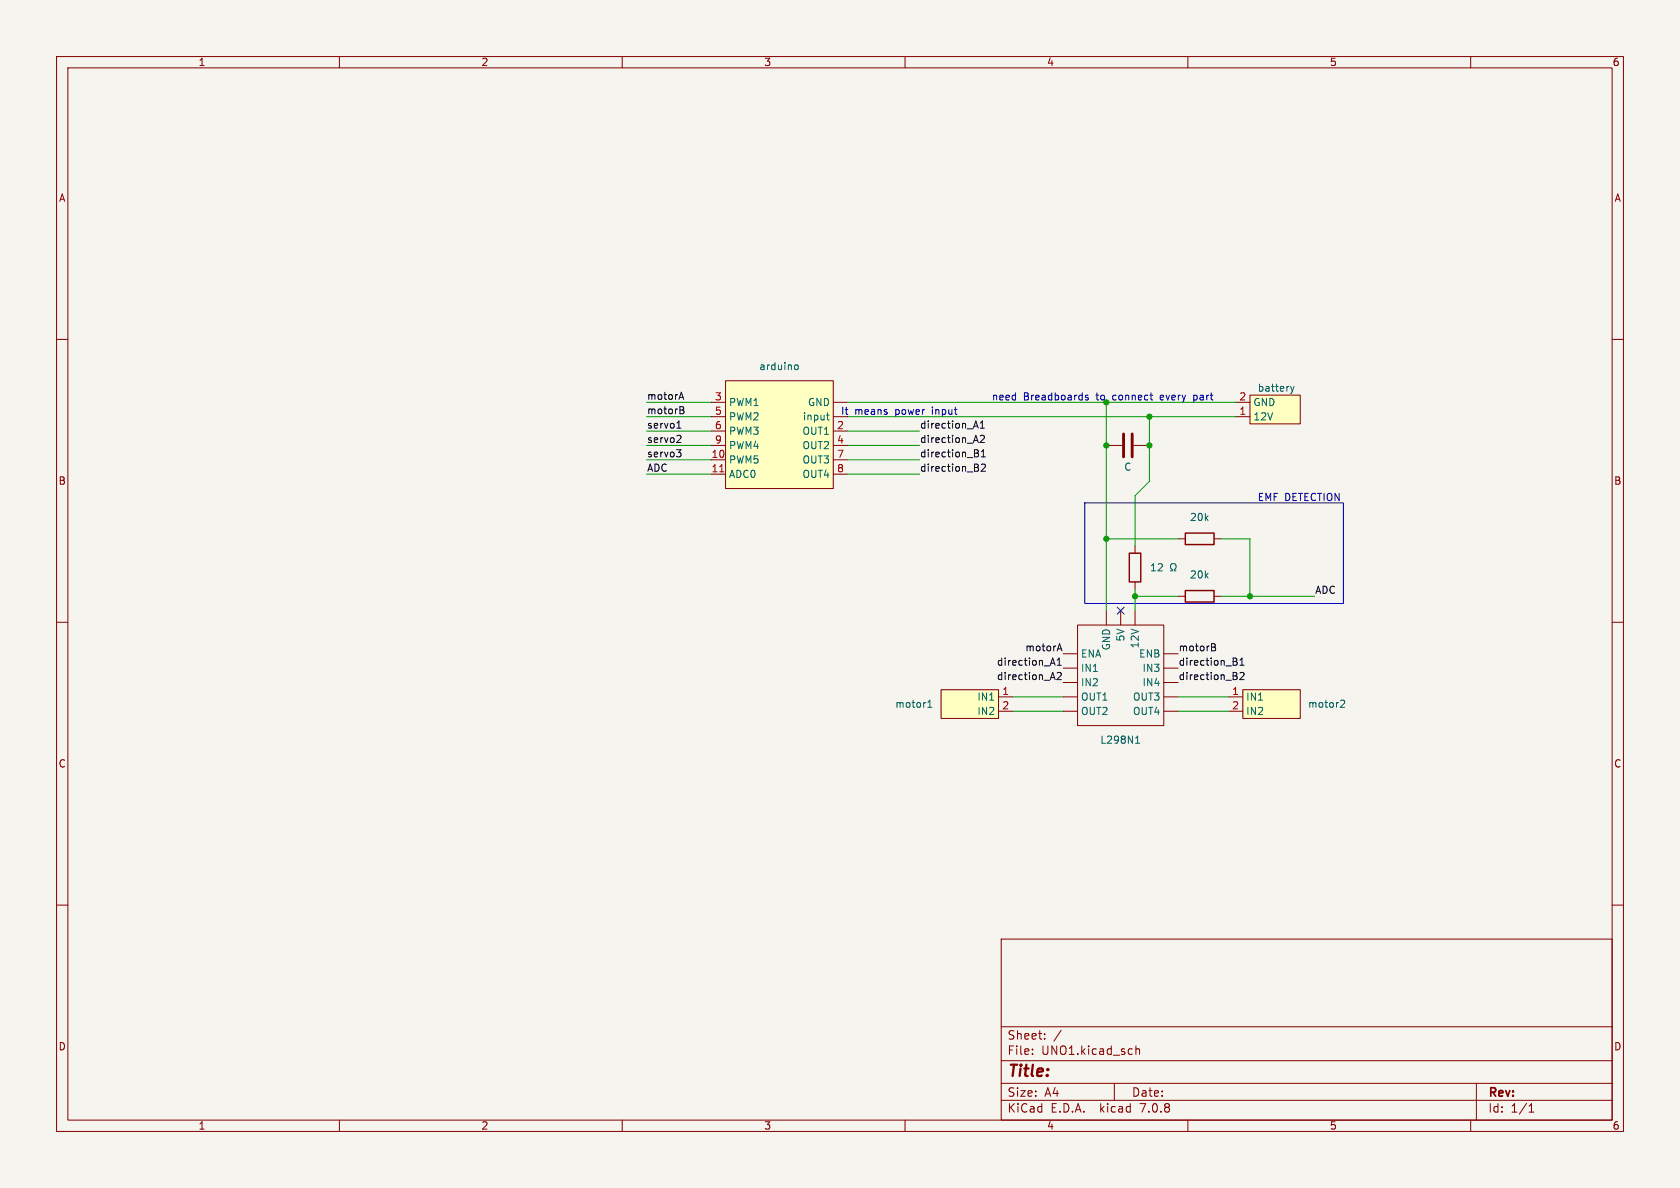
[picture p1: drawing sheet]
<svg xmlns="http://www.w3.org/2000/svg" width="297mm" height="210mm" viewBox="0 0 297 210" stroke-linecap="round" stroke-linejoin="round" font-family="sans-serif">
<path d="M0 0h297v210h-297z" fill="#f5f4ef" stroke="#f5f4ef" stroke-width=".18"/>
<g fill="none" stroke="#840000" stroke-width=".18">
<path d="M10 10h277v190h-277zM12 12h273v186h-273zM60 10v2M110 10v2M160 10v2M210 10v2M260 10v2M10 60h2M285 60h2M125.7 78.7h2.6M125.7 71.1h2.6M125.7 73.7h2.6"/>
<path d="M125.7 76.2h2.6M128.3 67.3h19v19.1h-19zM147.3 78.7h2.6M147.3 71.1h2.6M147.3 73.7h2.6M147.3 76.2h2.6M195.6 78.7h2.8M200.4 78.7h2.8M218.4 71.1h2.6M218.4 73.7h2.6M221 69.9h8.9v5h-8.9zM125.7 81.3h2.6"/>
<path d="M125.7 83.8h2.6M147.3 81.3h2.6M147.3 83.8h2.6M200.7 96.5v1.3M208.3 95.3h1.2M214.6 95.3h1.3M10 110h2M188 115.6h2.5M188 118.1h2.5M190.5 110.5h15.2v17.8h-15.2zM195.6 108v2.5M198.1 108v2.5"/>
<path d="M200.7 102.9v1.2M200.7 108v2.5M205.7 115.6h2.6M205.7 118.1h2.6M208.3 105.4h1.2M214.6 105.4h1.3M285 110h2M166.4 121.9h10.1v5.1h-10.1zM176.5 123.2h2.6M176.5 125.7h2.6M188 120.7h2.5M188 123.2h2.5"/>
<path d="M188 125.7h2.5M205.7 120.7h2.6M205.7 123.2h2.6M205.7 125.7h2.6M217.2 123.2h2.5M217.2 125.7h2.5M219.7 121.9h10.2v5.1h-10.2zM10 160h2M285 160h2M177 166h108v32h-108zM60 198v2M110 198v2"/>
<path d="M160 198v2M177 194.5h108M177 191.5h108M177 187.5h108M177 181.5h108M182.5 186.3v.1M182.5 185.5v.1M184.7 183.6v.1M184.7 182.8v.1M187.6 182.1l-1.3 2M197 191.5v3M200.8 184.9v1.5"/>
<path d="M200.8 185.5l.2-.1 .4 .1 .1 .9M210 198v2M260 198v2M261 191.5v6.5M270.3 196.6h.9M270.3 195.5l.4-.4v1.5"/>
</g>
<path d="M199.6 97.8h2.1v5.1h-2.1zM209.5 94.2h5.1v2.1h-5.1zM209.5 104.4h5.1v2h-5.1z" fill="none" stroke="#840000" stroke-width=".25"/>
<path d="M140.6 64.6l.3-.1 .2 .2v.5l-.2 .1h-.3M146.1 73.4h.5M146.3 73v1.1l.3 .1M228.2 68.3l.3 .9M228.5 69.2l-.3 .4M228.8 68.3l-.3 .9M206.9 100.9h.3v-.2a.54 .54 0 0 1-.2-.8 .54 .54 0 0 1 .7-.2 .58 .58 0 0 1-.1 1v.2h.3M164 125h.7M164 124.1l.4-.3v1.2M200.8 131.4h.7M200.9 130.4l.2-.3v1.3M237.2 123.8h.4l.1 .3-.8 .9h.8" fill="none" stroke="#006464" stroke-width=".18"/>
<g fill="#ffffc2" stroke="#ffffc2" stroke-width=".18">
<path d="M166.4 121.9h10.1v5.1h-10.1z"/>
<path d="M128.3 67.3h19v19.1h-19z"/>
<path d="M221 69.9h8.9v5h-8.9z"/>
<path d="M219.7 121.9h10.2v5.1h-10.2z"/>
</g>
<path d="M198.6 76.7v4.1M200.2 76.7v4.1" fill="none" stroke="#840000" stroke-width=".51"/>
<path d="M127.2 83.4h.8" fill="none" stroke="#a90000" stroke-width=".18"/>
<g fill="none" stroke="#0f0f0f" stroke-width=".18">
<path d="M119.6 79.5h.8l-.4 .5M119.7 75.7h.7M119.8 74.7l.2-.3v1.3M119.8 77h.5l.1 .3-.8 .9h.8M120.1 80l.3 .2v.3l-.3 .3M120.1 70.2h.7M120.2 71.9l.6 .1 .1 .2-.3 .3M120.2 72.5h.4M120.4 69.3l.5 1.3M120.6 72.5l.3 .2v.3l-.7 .1M172.2 75.3h.6M172.3 79.5l.6 .1v.3l-.2 .2"/>
<path d="M172.5 77l.4 1.2M172.5 74.4l.4 1.3M173.3 77.1l.5-.1 .2 .3-.8 .9h.8M173.3 75.7h.7M173.3 74.8l.4-.4v1.3M173.5 79.9l.3-.4v1.3M172.3 80.1h.4M172.7 80.1l.3 .2-.1 .3-.6 .2M172.9 82.7l.1 .2-.1 .3M172.9 82.2v.3M173.5 80.8h.7M173.5 82.2l.5-.2 .2 .4-.8 .9h.8"/>
<path d="M185.8 117.2h.6M186.1 116.3l.4 1.3M186.1 118.9l.4 1.2M186.9 117.6h.7M186.9 116.7l.4-.4v1.3M186.9 119l.5-.1 .2 .3-.8 .9h.8M187 114.7h.6M187.3 113.8l.4 1.3M214.2 113.8l.6 .1 .1 .3-.3 .2M214.2 114.4h.4M214.6 114.4l.3 .2v.3l-.7 .2M218 116.3l.6 .1 .1 .3-.3 .2"/>
<path d="M218 116.9h.4M218.4 116.9l.3 .3v.3l-.7 .1M218.6 119.5l.1 .2-.1 .4M218.6 119v.4M219.2 117.6h.7M219.2 119l.5-.1 .2 .3-.8 .9h.8M219.2 116.7l.4-.4v1.3"/>
</g>
<path d="M192.4 69.9h-.3l-.2 .1v.2l.5 .1v.3h-.5M203.3 69.9h.5M203.7 70.7h.1M211 69.9v1.2M211 70.6l.2 .1M211.2 69.9h-.2M191.8 88.9h45.7v17.8h-45.7z" fill="none" stroke="#0000c2" stroke-width=".18"/>
<g fill="none" stroke="#009600" stroke-width=".18">
<path d="M114.3 76.2h11.4M114.3 71.1h11.4M114.3 73.7h11.4M114.3 78.7h11.4M149.9 76.2h12.7M149.9 71.1h68.5M149.9 73.7h68.5M149.9 78.7h12.7M195.6 71.1v36.9M203.2 73.7v11.4l-2.5 2.5v8.9M114.3 83.8h11.4M114.3 81.3h11.4"/>
<path d="M149.9 83.8h12.7M149.9 81.3h12.7M195.6 95.3h12.7M215.9 95.3h5.1v10.1M200.7 104.1v3.9M200.7 105.4h7.6M215.9 105.4h16.5M179.1 125.7h8.9M179.1 123.2h8.9M208.3 125.7h8.9M208.3 123.2h8.9"/>
</g>
<path d="M197.5 107.3l1.2 1.3M198.7 107.3l-1.2 1.3" fill="none" stroke="#000084" stroke-width=".18"/>
<g fill="#009600" stroke="#009600" stroke-width=".18">
<circle cx="195.6" cy="71.1" r=".46"/>
<circle cx="203.2" cy="73.7" r=".46"/>
<circle cx="195.6" cy="95.3" r=".46"/>
<circle cx="200.7" cy="105.4" r=".46"/>
<circle cx="195.6" cy="78.7" r=".46"/>
<circle cx="203.2" cy="78.7" r=".46"/>
<circle cx="221" cy="105.4" r=".46"/>
</g>
<text font-size="2.8" fill="#840000" x="178" y="190.9">Title:</text>
<g font-size="2.1" fill="#840000">
<text x="178" y="184">Sheet:</text>
<text x="178" y="186.7">File:</text>
<text x="184.1" y="186.7">UNO1.kicad_sch</text>
<text x="178" y="196.9">KiCad</text>
<text x="178" y="194.1">Size:</text>
<text x="184.7" y="194.1">A4</text>
<text x="185.7" y="196.9">E.D.A.</text>
<text x="194.6" y="196.9">kicad</text>
<text x="200" y="194.1">Date:</text>
<text x="201.8" y="196.9">7.0.8</text>
<text x="263" y="194.3">Rev:</text>
<text x="263" y="196.9">Id:</text>
<text x="267.1" y="196.9">1/1</text>
</g>
<g font-size="1.8" fill="#840000">
<text x="35" y="11.9">1</text>
<text x="85" y="11.9">2</text>
<text x="135" y="11.9">3</text>
<text x="185" y="11.9">4</text>
<text x="235" y="11.9">5</text>
<text x="285" y="11.9">6</text>
<text x="10.3" y="35.9">A</text>
<text x="285.3" y="35.9">A</text>
<text x="10.3" y="85.9">B</text>
<text x="285.3" y="85.9">B</text>
<text x="10.3" y="135.9">C</text>
<text x="285.3" y="135.9">C</text>
<text x="10.3" y="185.9">D</text>
<text x="285.3" y="185.9">D</text>
<text x="35" y="199.9">1</text>
<text x="85" y="199.9">2</text>
<text x="135" y="199.9">3</text>
<text x="185" y="199.9">4</text>
<text x="235" y="199.9">5</text>
<text x="285" y="199.9">6</text>
</g>
<g font-size="1.8" fill="#006464">
<text x="134.1" y="65.6">arduino</text>
<text x="128.8" y="72">PWM1</text>
<text x="142.7" y="72">GND</text>
<text x="221.5" y="72">GND</text>
<text x="222.3" y="69.4">battery</text>
<text x="128.8" y="74.5">PWM2</text>
<text x="128.8" y="77.1">PWM3</text>
<text x="141.8" y="77.1">OUT1</text>
<text x="141.8" y="74.5">input</text>
<text x="221.5" y="74.5">12V</text>
<text x="128.8" y="82.1">PWM5</text>
<text x="128.8" y="79.6">PWM4</text>
<text x="141.8" y="79.6">OUT2</text>
<text x="141.8" y="82.1">OUT3</text>
<text x="198.7" y="83.4">C</text>
<text x="128.8" y="84.7">ADC0</text>
<text x="141.8" y="84.7">OUT4</text>
<text x="210.3" y="92.3">20k</text>
<text x="203.2" y="101.2">12</text>
<text x="210.3" y="102.5">20k</text>
<text x="199" y="113.5" transform="rotate(-90 199 113.5)">5V</text>
<text x="191" y="116.4">ENA</text>
<text x="191" y="119">IN1</text>
<text x="196.4" y="115.1" transform="rotate(-90 196.4 115.1)">GND</text>
<text x="201.3" y="116.4">ENB</text>
<text x="201.5" y="114.7" transform="rotate(-90 201.5 114.7)">12V</text>
<text x="201.9" y="119">IN3</text>
<text x="158.2" y="125.3">motor1</text>
<text x="172.7" y="124.1">IN1</text>
<text x="191" y="121.5">IN2</text>
<text x="191" y="124.1">OUT1</text>
<text x="200.2" y="124.1">OUT3</text>
<text x="201.9" y="121.5">IN4</text>
<text x="220.2" y="124.1">IN1</text>
<text x="231.1" y="125.3">motor2</text>
<text x="172.7" y="126.6">IN2</text>
<text x="191" y="126.6">OUT2</text>
<text x="194.4" y="131.7">L298N1</text>
<text x="200.2" y="126.6">OUT4</text>
<text x="220.2" y="126.6">IN2</text>
</g>
<g font-size="1.8" fill="#0f0f0f">
<text x="114.3" y="70.8">motorA</text>
<text x="114.3" y="73.3">motorB</text>
<text x="114.3" y="75.9">servo1</text>
<text x="162.6" y="75.9">direction_A1</text>
<text x="114.3" y="80.9">servo3</text>
<text x="114.3" y="78.4">servo2</text>
<text x="114.3" y="83.5">ADC</text>
<text x="162.6" y="78.4">direction_A2</text>
<text x="162.6" y="80.9">direction_B1</text>
<text x="162.6" y="83.5">direction_B2</text>
<text x="232.4" y="105.1">ADC</text>
<text x="176.1" y="117.8">direction_A1</text>
<text x="181.2" y="115.2">motorA</text>
<text x="208.3" y="117.8">direction_B1</text>
<text x="208.3" y="115.2">motorB</text>
<text x="176.1" y="120.3">direction_A2</text>
<text x="208.3" y="120.3">direction_B2</text>
</g>
<g font-size="1.8" fill="#a90000">
<text x="126.3" y="70.9">3</text>
<text x="219" y="70.9">2</text>
<text x="126.3" y="73.4">5</text>
<text x="126.3" y="75.9">6</text>
<text x="147.9" y="75.9">2</text>
<text x="219" y="73.4">1</text>
<text x="125.7" y="81">10</text>
<text x="125.7" y="83.6">11</text>
<text x="126.3" y="78.5">9</text>
<text x="147.9" y="78.5">4</text>
<text x="147.9" y="81">7</text>
<text x="147.9" y="83.6">8</text>
<text x="177.1" y="122.9">1</text>
<text x="177.1" y="125.5">2</text>
<text x="217.7" y="122.9">1</text>
<text x="217.7" y="125.5">2</text>
</g>
<g font-size="1.8" fill="#0000c2">
<text x="175.3" y="70.9">need</text>
<text x="180.9" y="70.9">Breadboards</text>
<text x="193.9" y="70.9">to</text>
<text x="197" y="70.9">connect</text>
<text x="205.6" y="70.9">every</text>
<text x="211.7" y="70.9">part</text>
<text x="148.6" y="73.4">It</text>
<text x="151.1" y="73.4">means</text>
<text x="158.4" y="73.4">power</text>
<text x="165" y="73.4">input</text>
<text x="222.2" y="88.7">EMF DETECTION</text>
</g>
</svg>
